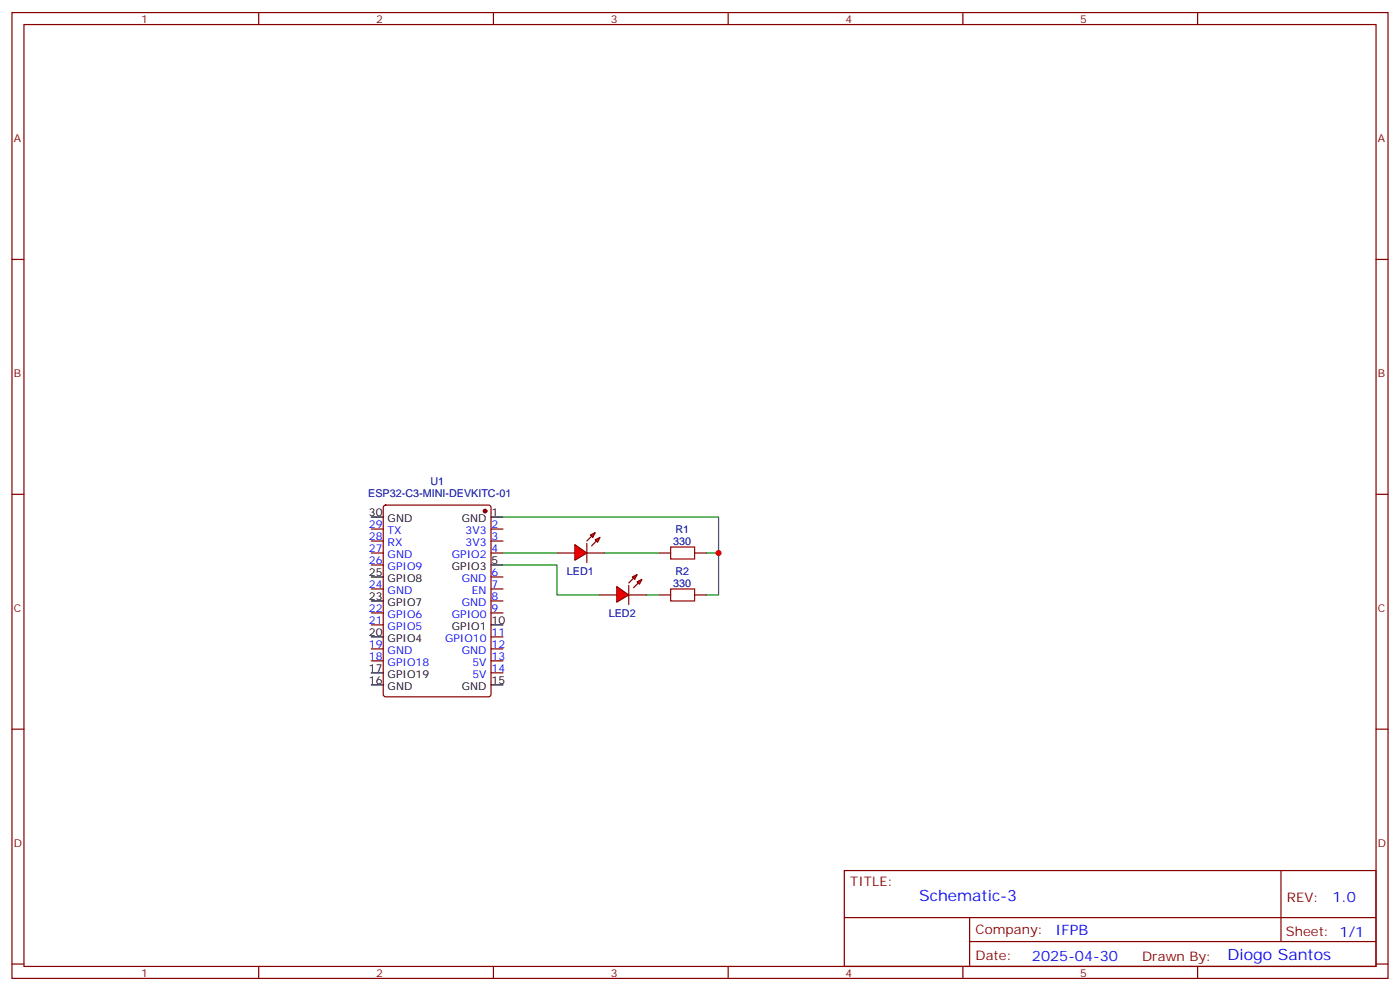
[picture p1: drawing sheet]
<svg xmlns="http://www.w3.org/2000/svg" width="412mm" height="292mm" viewBox="0 0 412 292" stroke-linecap="round" stroke-linejoin="round" font-family="sans-serif">
<g fill="none" stroke="#870000" stroke-width=".35">
<path d="M3.5 3.7h405.4v284.3h-405.4zM7.1 7.2h398.2v277.3h-398.2zM76.2 3.7v3.5M145.3 3.7v3.5M214.5 3.7v3.5M283.6 3.7v3.5M352.8 3.7v3.5M3.5 76.4h3.6M405.3 76.4h3.6M3.5 145.5h3.6M109.4 155.8h3.5M109.4 159.3h3.5"/>
<path d="M113.1 148.9l.5-.2h30.3l.7 .4v55.3l-.4 .7h-30.6l-.7-.4v-55.3zM144.6 155.8h3.6M144.6 159.3h3.6M405.3 145.5h3.6M109.4 162.8h3.5M109.4 173.4h3.5M109.4 166.3h3.5M144.6 162.8h3.6M144.6 169.9h3.6M144.6 173.4h3.6M144.6 176.9h3.6M109.4 180.4h3.5"/>
<path d="M109.4 191h3.5M109.4 194.6h3.5M109.4 184h3.5M144.6 180.4h3.6M144.6 187.5h3.6M144.6 191h3.6M144.6 194.6h3.6M144.6 198.1h3.6M3.5 214.7h3.6M405.3 214.7h3.6M248.7 256.3h156.6v28.2h-156.6zM377.3 256.3v20.9"/>
<path d="M248.7 270.1h156.5M285.6 277.2h119.6M285.6 270.1v14.2M3.5 283.8h3.6M76.2 284.5v3.5M145.3 284.5v3.5M214.5 284.5v3.5M283.6 284.5v3.5M352.8 284.5v3.5M405.3 283.8h3.6"/>
</g>
<circle cx="142.9" cy="150.5" r=".53" fill="#870000" stroke="#870000" stroke-width=".35"/>
<path d="M109.4 152.2h3.5M144.6 152.2h3.6M109.4 176.9h3.5M109.4 169.9h3.5M144.6 166.3h3.6M109.4 198.1h3.5M109.4 187.5h3.5M144.6 184h3.6M109.4 201.6h3.5M144.6 201.6h3.6" fill="none" stroke="#000" stroke-width=".35"/>
<g fill="#f00" stroke="#870000" stroke-width=".35">
<path d="M169.3 160.3l3.6 2.5-3.6 2.1z"/>
<path d="M172.9 160v5.6z"/>
</g>
<g fill="#870000" stroke="#870000" stroke-width=".35">
<path d="M172.9 159.3l1.4-1.4z"/>
<path d="M174.3 160.7l1.4-1.4z"/>
</g>
<g fill="#f00" stroke="#870000" stroke-width=".35">
<path d="M173.9 157.5l1.4-.7-.7 1.4z"/>
<path d="M175.3 158.9l1.4-.7-.7 1.4z"/>
</g>
<path d="M164 162.8h5.3M172.9 162.8h5.3" fill="none" stroke="#870000" stroke-width=".35"/>
<g fill="#f00" stroke="#870000" stroke-width=".35">
<path d="M181.7 172.7l3.5 2.5-3.5 2.1z"/>
<path d="M185.2 172.3v5.7z"/>
</g>
<g fill="#870000" stroke="#870000" stroke-width=".35">
<path d="M185.2 171.6l1.4-1.4z"/>
<path d="M186.6 173l1.4-1.4z"/>
</g>
<g fill="#f00" stroke="#870000" stroke-width=".35">
<path d="M186.3 169.9l1.4-.7-.7 1.4z"/>
<path d="M187.7 171.3l1.4-.7-.7 1.4z"/>
</g>
<path d="M176.4 175.2h5.3M185.2 175.2h5.3M194 175.2h3.6M194 162.8h3.6M204.6 175.2h3.5M204.6 162.8h3.5" fill="none" stroke="#870000" stroke-width=".35"/>
<path d="M197.6 161h7v3.6h-7zM197.6 173.4h7v3.5h-7z" fill="none" stroke="#a10000" stroke-width=".35"/>
<path d="M148.2 152.2h63.5v10.6h-3.6M148.2 166.3h15.8v8.9h12.4M148.2 162.8h15.8M178.2 162.8h15.8M190.5 175.2h3.5M211.7 162.8v12.4h-3.6" fill="none" stroke="#008700" stroke-width=".35"/>
<circle cx="211.7" cy="162.8" r=".88" fill="#c00"/>
<g font-size="4.6" fill="#00f">
<text x="270.8" y="265.3">Schematic-3</text>
<text x="361.6" y="282.8">Diogo Santos</text>
</g>
<g font-size="4.2" fill="#00f">
<text x="392.5" y="265.6">1.0</text>
<text x="310.9" y="275.1">IFPB</text>
<text x="304" y="282.9">2025-04-30</text>
</g>
<g font-size="3.9" fill="#800">
<text x="250.5" y="260.9">TITLE:</text>
<text x="379.1" y="265.6">REV:</text>
<text x="287.4" y="275.1">Company:</text>
<text x="378.7" y="275.7">Sheet: 1/1</text>
<text x="287.4" y="282.8">Date:</text>
<text x="336.4" y="282.8">Drawn By:</text>
</g>
<g font-size="3.2" fill="#800">
<text x="41.6" y="6.7">1</text>
<text x="110.8" y="6.7">2</text>
<text x="179.9" y="6.7">3</text>
<text x="249.1" y="6.7">4</text>
<text x="318.2" y="6.7">5</text>
<text x="4.1" y="41.8">A</text>
<text x="405.9" y="41.8">A</text>
<text x="4.1" y="110.9">B</text>
<text x="405.9" y="110.9">B</text>
<text x="4.1" y="180.1">C</text>
<text x="405.9" y="180.1">C</text>
<text x="4.1" y="249.2">D</text>
<text x="405.9" y="249.2">D</text>
<text x="41.6" y="287.5">1</text>
<text x="110.8" y="287.5">2</text>
<text x="179.9" y="287.5">3</text>
<text x="249.1" y="287.5">4</text>
<text x="318.2" y="287.5">5</text>
</g>
<g font-size="3.2" fill="#000080">
<text x="126.8" y="142.8">U1</text>
<text x="108.5" y="146.3">ESP32-C3-MINI-DEVKITC-01</text>
<text x="198.3" y="160.4">330</text>
<text x="199" y="156.9">R1</text>
<text x="167" y="169.3">LED1</text>
<text x="198.3" y="172.7">330</text>
<text x="199" y="169.2">R2</text>
<text x="179.3" y="181.6">LED2</text>
</g>
<g font-size="3.2" fill="#00f">
<text x="108.7" y="155.4">29</text>
<text x="144.8" y="155.4">2</text>
<text x="108.7" y="158.9">28</text>
<text x="114.2" y="160.7">RX</text>
<text x="114.2" y="157.2">TX</text>
<text x="137.1" y="157.2">3V3</text>
<text x="137.1" y="160.7">3V3</text>
<text x="144.8" y="158.9">3</text>
<text x="108.7" y="166">26</text>
<text x="108.7" y="162.5">27</text>
<text x="114.2" y="167.7">GPIO9</text>
<text x="114.2" y="164.2">GND</text>
<text x="133.1" y="164.2">GPIO2</text>
<text x="144.8" y="162.5">4</text>
<text x="108.7" y="173">24</text>
<text x="136.1" y="171.3">GND</text>
<text x="144.8" y="169.5">6</text>
<text x="144.8" y="173">7</text>
<text x="114.2" y="174.8">GND</text>
<text x="136.1" y="178.3">GND</text>
<text x="139" y="174.8">EN</text>
<text x="144.8" y="176.6">8</text>
<text x="108.7" y="183.6">21</text>
<text x="108.7" y="180.1">22</text>
<text x="114.2" y="185.4">GPIO5</text>
<text x="114.2" y="181.9">GPIO6</text>
<text x="133.1" y="181.9">GPIO0</text>
<text x="144.8" y="180.1">9</text>
<text x="108.7" y="190.7">19</text>
<text x="131.1" y="188.9">GPIO10</text>
<text x="144.8" y="187.1">11</text>
<text x="144.8" y="190.7">12</text>
<text x="108.7" y="194.2">18</text>
<text x="114.2" y="196">GPIO18</text>
<text x="114.2" y="192.4">GND</text>
<text x="136.1" y="192.4">GND</text>
<text x="139.1" y="196">5V</text>
<text x="144.8" y="194.2">13</text>
<text x="144.8" y="197.7">14</text>
<text x="139.1" y="199.5">5V</text>
</g>
<g font-size="3.2">
<text x="108.7" y="151.9">30</text>
<text x="114.2" y="153.6">GND</text>
<text x="136.1" y="153.6">GND</text>
<text x="144.8" y="151.9">1</text>
<text x="133.1" y="167.7">GPIO3</text>
<text x="144.8" y="166">5</text>
<text x="108.7" y="169.5">25</text>
<text x="114.2" y="171.3">GPIO8</text>
<text x="108.7" y="176.6">23</text>
<text x="114.2" y="178.3">GPIO7</text>
<text x="133.1" y="185.4">GPIO1</text>
<text x="144.8" y="183.6">10</text>
<text x="108.7" y="187.1">20</text>
<text x="114.2" y="188.9">GPIO4</text>
<text x="108.7" y="197.7">17</text>
<text x="108.7" y="201.3">16</text>
<text x="114.2" y="203">GND</text>
<text x="114.2" y="199.5">GPIO19</text>
<text x="136.1" y="203">GND</text>
<text x="144.8" y="201.3">15</text>
</g>
</svg>
